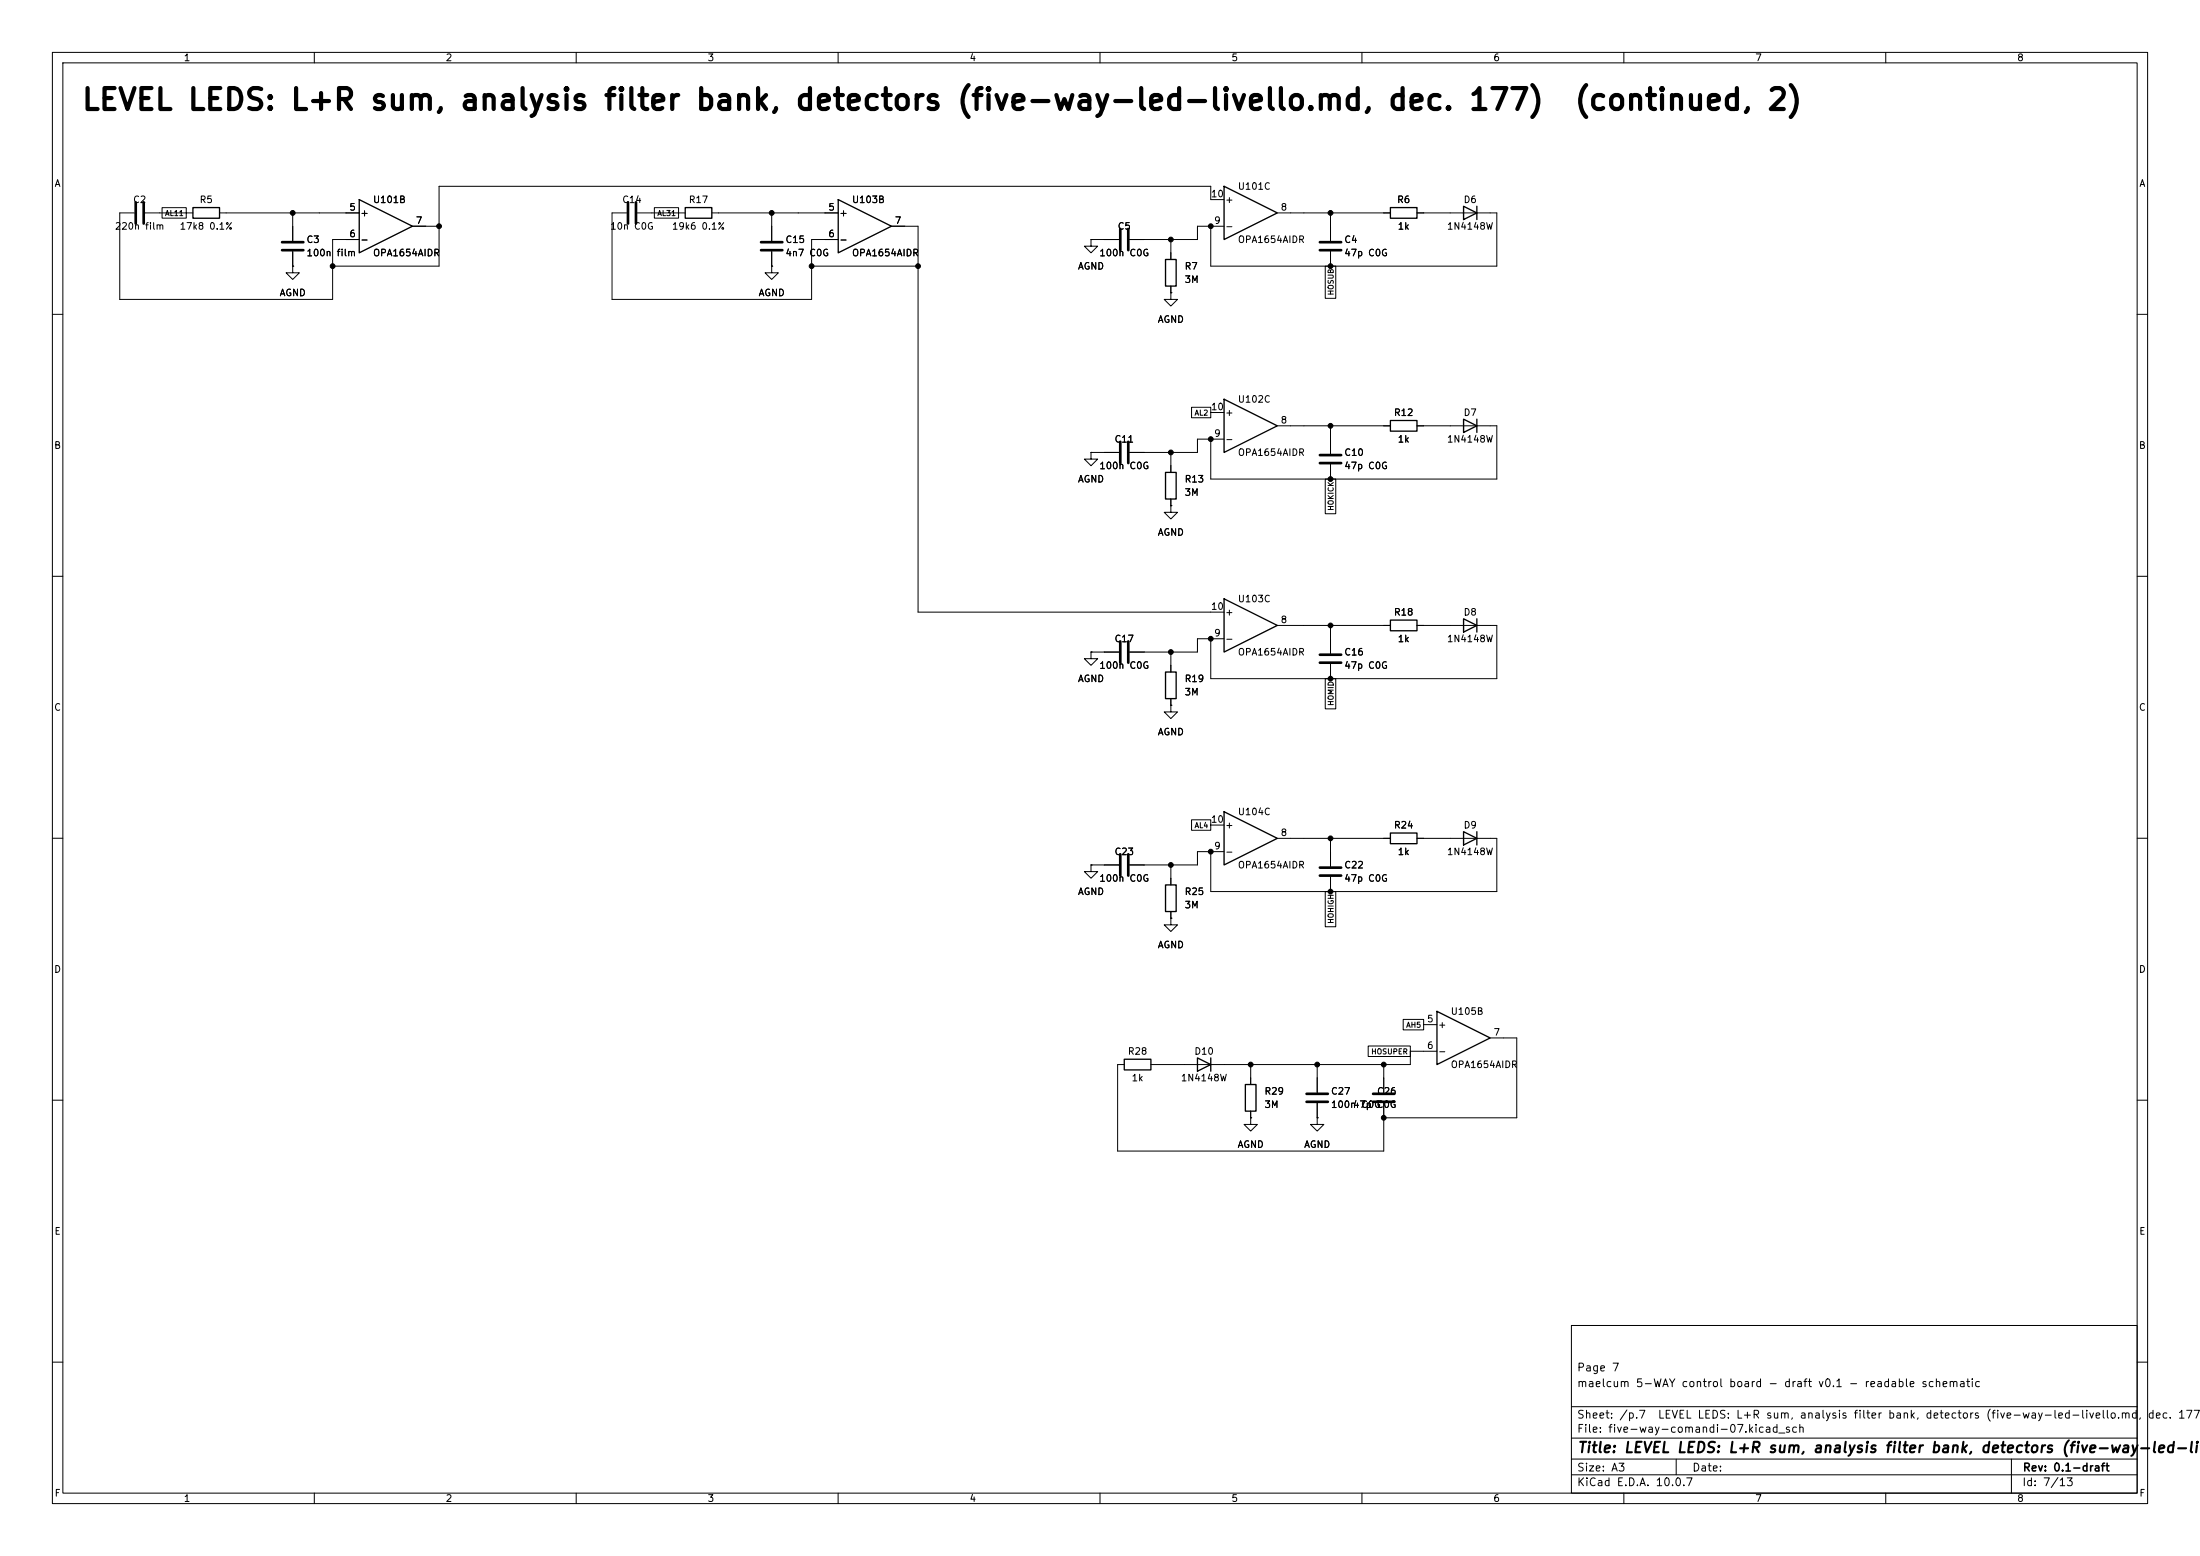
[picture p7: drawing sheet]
<svg xmlns="http://www.w3.org/2000/svg" width="420mm" height="297mm" viewBox="0 0 420 297" stroke-linecap="round" stroke-linejoin="round" font-family="sans-serif">
<g fill="none" stroke="#000" stroke-width=".19">
<path d="M10 10h400v277h-400zM12 12h396v273h-396zM60 10v2M110 10v2M160 10v2M210 10v2M260 10v2M310 10v2M360 10v2M30.9 39.6h4.7v2h-4.7zM124.9 39.6h4.6v2h-4.6zM233.7 38.1h-2.6v-2.5h-147.3v15.2h-20.3"/>
<path d="M25.7 40.6h-2.8v16.6h40.6v-11.5h5.1M27.7 40.6h9.1M41.9 40.6h26.7M55.9 50.8v1.3h1.2l-1.2 1.2-1.3-1.2h1.3M55.9 50.8h.1M55.9 40.6v5.4M55.9 48v2.8M78.7 43.2h5.1M119.6 40.6h-2.8v16.6h38.1v-11.5h5.1M121.7 40.6h9.1M135.9 40.6h24.1M147.3 50.8v1.3h1.3l-1.3 1.2-1.3-1.2h1.3"/>
<path d="M147.3 50.8h.1M147.3 40.6v5.4M147.3 48v2.8M154.9 50.8h20.4M170.2 43.2h5.1v73.6h58.4M208.3 45.7v1.3h1.2l-1.2 1.3-1.3-1.3h1.3M208.3 45.7h.1M208.3 45.7h5.3M223.5 55.9v1.3h1.3l-1.3 1.2-1.3-1.2h1.3M223.5 55.9h.1M223.5 45.7v3.8M223.5 54.6v1.3"/>
<path d="M233.7 43.2h-5.1v2.5h-13M243.8 40.6h21.6M253 50.8h2v6.1h-2zM254 40.6v5.4M254 48v2.8M270.5 40.6h15.2v10.2h-54.6v-7.6M10 60h2M227.5 77.7h3.6v2h-3.6zM231.1 78.7h2.6M408 60h2M208.3 86.4v1.2h1.2l-1.2 1.3-1.3-1.3h1.3M208.3 86.4h.1"/>
<path d="M208.3 86.4h5.3M223.5 96.5v1.3h1.3l-1.3 1.3-1.3-1.3h1.3M223.5 96.5h.1M223.5 86.4v3.8M223.5 95.3v1.2M233.7 83.8h-5.1v2.6h-13M243.8 81.3h21.6M253 91.4h2v6.7h-2zM254 81.3v5.3M254 88.6v2.8M270.5 81.3h15.2v10.1h-54.6v-7.6M10 110h2"/>
<path d="M243.8 119.4h21.6M254 119.4v5.3M270.5 119.4h15.2v10.1h-54.6v-7.6M408 110h2M208.3 124.5v1.2h1.2l-1.2 1.3-1.3-1.3h1.3M208.3 124.5h.1M208.3 124.5h5.3M223.5 134.6v1.3h1.3l-1.3 1.3-1.3-1.3h1.3M223.5 134.6h.1M223.5 124.5v3.8M223.5 133.4v1.2M233.7 121.9h-5.1v2.6h-13"/>
<path d="M253 129.5h2v5.8h-2zM254 126.7v2.8M10 160h2M227.5 156.5h3.6v2h-3.6zM231.1 157.5h2.6M408 160h2M208.3 165.1v1.3h1.2l-1.2 1.2-1.3-1.2h1.3M208.3 165.1h.1M208.3 165.1h5.3M223.5 175.3v1.2h1.3l-1.3 1.3-1.3-1.3h1.3M223.5 175.3h.1M223.5 165.1v3.8"/>
<path d="M223.5 174v1.3M233.7 162.6h-5.1v2.5h-13M243.8 160h21.6M253 170.2h2v6.7h-2zM254 160v5.4M254 167.4v2.8M270.5 160h15.2v10.2h-54.6v-7.6M261.2 199.7h8v2h-8zM267.9 194.6h3.9v2h-3.9zM271.8 195.6h2.5M284.5 198.1h5.1v15.3h-25.4M10 210h2"/>
<path d="M214.6 203.2h-1.2v16.5h50.8v-9.1M238.8 213.4v1.2h1.2l-1.2 1.3-1.3-1.3h1.3M238.8 213.4h.1M238.8 203.2v3.8M238.8 212.1v1.3M251.5 213.4v1.2h1.2l-1.2 1.3-1.3-1.3h1.3M251.5 213.4h.1M251.5 203.2v5.3M251.5 210.6v2.8M264.2 203.2v5.3M269.2 200.7v2.5h-49.5M269.2 200.7h5.1"/>
<path d="M408 210h2M300 253h108v32h-108zM10 260h2M300 278.5h108M300 274.5h108M300 268.5h108M320 278.5v3M384 278.5v6.5M408 260h2M60 285v2M110 285v2M160 285v2"/>
<path d="M210 285v2M260 285v2M300 281.5h108M310 285v2M360 285v2"/>
</g>
<g fill="none" stroke="#000" stroke-width=".25">
<path d="M36.8 39.6h5.1v2.1h-5.1zM68.6 38.1l10.1 5.1-10.1 5.1zM130.8 39.6h5.1v2.1h-5.1zM160 38.1l10.2 5.1-10.2 5.1zM233.7 35.6l10.1 5-10.1 5.1zM265.4 39.6h5.1v2.1h-5.1zM279.4 39.4l2.5 1.2-2.5 1.3zM281.9 39.4v2.5M222.5 49.5h2v5.1h-2zM233.7 76.2l10.1 5.1-10.1 5.1zM222.5 90.2h2v5.1h-2zM265.4 80.3h5.1v2h-5.1z"/>
<path d="M279.4 80l2.5 1.3-2.5 1.3zM281.9 80v2.6M233.7 114.3l10.1 5.1-10.1 5.1zM265.4 118.4h5.1v2h-5.1zM279.4 118.1l2.5 1.3-2.5 1.3zM281.9 118.1v2.6M222.5 128.3h2v5.1h-2zM233.7 154.9l10.1 5.1-10.1 5.1zM265.4 159h5.1v2h-5.1zM279.4 158.8l2.5 1.2-2.5 1.3zM281.9 158.8v2.5M222.5 168.9h2v5.1h-2z"/>
<path d="M274.3 193l10.2 5.1-10.2 5.1zM214.6 202.2h5.1v2h-5.1zM228.6 201.9l2.5 1.3-2.5 1.3zM231.1 201.9v2.6M237.7 207h2.1v5.1h-2.1z"/>
</g>
<g fill="none" stroke="#000" stroke-width=".51">
<path d="M25.9 38.6v4.1M27.4 38.6v4.1M119.9 38.6v4.1M121.4 38.6v4.1M53.8 46.2h4.1M53.8 47.8h4.1M145.3 46.2h4.1M145.3 47.8h4.1M213.9 43.7v4.1M215.4 43.7v4.1M252 46.2h4M252 47.8h4"/>
<path d="M213.9 84.3v4.1M215.4 84.3v4.1M252 86.9h4M252 88.4h4M213.9 122.4v4.1M215.4 122.4v4.1M252 125h4M252 126.5h4M213.9 163.1v4M215.4 163.1v4M252 165.6h4M252 167.1h4"/>
<path d="M249.4 208.8h4.1M249.4 210.3h4.1M262.1 208.8h4.1M262.1 210.3h4.1"/>
</g>
<g fill="#000" stroke="#000" stroke-width=".19">
<circle cx="55.9" cy="40.6" r=".46"/>
<circle cx="63.5" cy="50.8" r=".46"/>
<circle cx="83.8" cy="43.2" r=".46"/>
<circle cx="147.3" cy="40.6" r=".46"/>
<circle cx="154.9" cy="50.8" r=".46"/>
<circle cx="175.3" cy="50.8" r=".46"/>
<circle cx="223.5" cy="45.7" r=".46"/>
<circle cx="231.1" cy="43.2" r=".46"/>
<circle cx="254" cy="40.6" r=".46"/>
<circle cx="254" cy="50.8" r=".46"/>
<circle cx="223.5" cy="86.4" r=".46"/>
<circle cx="231.1" cy="83.8" r=".46"/>
<circle cx="254" cy="81.3" r=".46"/>
<circle cx="254" cy="91.4" r=".46"/>
<circle cx="254" cy="119.4" r=".46"/>
<circle cx="223.5" cy="124.5" r=".46"/>
<circle cx="231.1" cy="121.9" r=".46"/>
<circle cx="254" cy="129.5" r=".46"/>
<circle cx="223.5" cy="165.1" r=".46"/>
<circle cx="231.1" cy="162.6" r=".46"/>
<circle cx="254" cy="170.2" r=".46"/>
<circle cx="254" cy="160" r=".46"/>
<circle cx="238.8" cy="203.2" r=".46"/>
<circle cx="251.5" cy="203.2" r=".46"/>
<circle cx="264.2" cy="213.4" r=".46"/>
<circle cx="264.2" cy="203.2" r=".46"/>
</g>
<g font-size="4">
<text x="15.4" y="22">LEVEL LEDS: L+R sum, analysis filter bank, detectors (five-way-led-livello.md, dec. 177)</text>
<text x="300.3" y="22">(continued, 2)</text>
</g>
<text font-size="2" x="301" y="277.8">Title: LEVEL LEDS: L+R sum, analysis filter bank, detectors (five-way-led-live</text>
<g font-size="1.5">
<text x="300.9" y="262.1">Page 7</text>
<text x="300.9" y="265.1">maelcum 5-WAY control board - draft v0.1 - readable schematic</text>
<text x="300.9" y="273.8">File: five-way-comandi-07.kicad_sch</text>
<text x="300.9" y="271.1">Sheet: /p.7</text>
<text x="316.4" y="271.1">LEVEL LEDS: L+R sum, analysis filter bank, detectors (five-way-led-livello.md, dec. 177)/</text>
<text x="300.9" y="281.2">Size: A3</text>
<text x="322.9" y="281.2">Date:</text>
<text x="386" y="281.2">Rev: 0.1-draft</text>
<text x="300.9" y="284">KiCad E.D.A. 10.0.7</text>
<text x="385.9" y="284">Id: 7/13</text>
</g>
<g font-size="1.3">
<text x="35" y="12">1</text>
<text x="85" y="12">2</text>
<text x="135" y="12">3</text>
<text x="185" y="12">4</text>
<text x="235" y="12">5</text>
<text x="285" y="12">6</text>
<text x="335" y="12">7</text>
<text x="385" y="12">8</text>
<text x="10.3" y="36">A</text>
<text x="408.3" y="36">A</text>
<text x="25.3" y="39.1">C2</text>
<text x="38" y="39.1">R5</text>
<text x="66.6" y="40.5">5</text>
<text x="68.7" y="41.6">+</text>
<text x="71.1" y="39.1">U101B</text>
<text x="118.7" y="39.1">C14</text>
<text x="131.4" y="39.1">R17</text>
<text x="158" y="40.5">5</text>
<text x="160.1" y="41.6">+</text>
<text x="162.5" y="39.1">U103B</text>
<text x="231.1" y="38">10</text>
<text x="233.8" y="39.1">+</text>
<text x="236.2" y="36.5">U101C</text>
<text x="244.4" y="40.5">8</text>
<text x="266.6" y="39.1">R6</text>
<text x="279.3" y="39.1">D6</text>
<text x="21.8" y="44.1">220n film</text>
<text x="34.2" y="44.1">17k8 0.1%</text>
<text x="58.4" y="46.7">C3</text>
<text x="66.6" y="45.6">6</text>
<text x="68.7" y="46.7">-</text>
<text x="79.3" y="43">7</text>
<text x="116.4" y="44.1">10n C0G</text>
<text x="128.2" y="44.1">19k6 0.1%</text>
<text x="149.8" y="46.7">C15</text>
<text x="158" y="45.6">6</text>
<text x="160.1" y="46.7">-</text>
<text x="170.7" y="43">7</text>
<text x="213.3" y="44.1">C5</text>
<text x="231.7" y="43">9</text>
<text x="233.8" y="44.1">-</text>
<text x="236.2" y="46.7">OPA1654AIDR</text>
<text x="256.5" y="46.7">C4</text>
<text x="266.7" y="44.1">1k</text>
<text x="276.1" y="44.1">1N4148W</text>
<text x="58.4" y="49.2">100n</text>
<text x="64.1" y="49.2">film</text>
<text x="71.1" y="49.2">OPA1654AIDR</text>
<text x="149.8" y="49.2">4n7 C0G</text>
<text x="162.5" y="49.2">OPA1654AIDR</text>
<text x="205.7" y="51.8">AGND</text>
<text x="209.8" y="49.2">100n C0G</text>
<text x="226" y="51.8">R7</text>
<text x="256.5" y="49.2">47p C0G</text>
<text x="53.3" y="56.8">AGND</text>
<text x="144.7" y="56.8">AGND</text>
<text x="226" y="54.3">3M</text>
<text x="220.9" y="61.9">AGND</text>
<text x="236.2" y="77.2">U102C</text>
<text x="231.1" y="78.6">10</text>
<text x="231.7" y="83.7">9</text>
<text x="233.8" y="79.7">+</text>
<text x="244.4" y="81.1">8</text>
<text x="266" y="79.7">R12</text>
<text x="279.3" y="79.7">D7</text>
<text x="10.2" y="86">B</text>
<text x="209.8" y="89.9">100n C0G</text>
<text x="212.7" y="84.8">C11</text>
<text x="233.8" y="84.8">-</text>
<text x="236.2" y="87.3">OPA1654AIDR</text>
<text x="256.5" y="87.3">C10</text>
<text x="256.5" y="89.9">47p C0G</text>
<text x="266.7" y="84.8">1k</text>
<text x="276.1" y="84.8">1N4148W</text>
<text x="408.2" y="86">B</text>
<text x="205.7" y="92.4">AGND</text>
<text x="226" y="92.4">R13</text>
<text x="226" y="94.9">3M</text>
<text x="220.9" y="102.6">AGND</text>
<text x="231.1" y="116.7">10</text>
<text x="233.8" y="117.8">+</text>
<text x="236.2" y="115.3">U103C</text>
<text x="244.4" y="119.2">8</text>
<text x="266" y="117.8">R18</text>
<text x="279.3" y="117.8">D8</text>
<text x="212.7" y="122.9">C17</text>
<text x="231.7" y="121.8">9</text>
<text x="233.8" y="122.9">-</text>
<text x="236.2" y="125.4">OPA1654AIDR</text>
<text x="256.5" y="125.4">C16</text>
<text x="266.7" y="122.9">1k</text>
<text x="276.1" y="122.9">1N4148W</text>
<text x="205.7" y="130.5">AGND</text>
<text x="209.8" y="128">100n C0G</text>
<text x="226" y="130.5">R19</text>
<text x="256.5" y="128">47p C0G</text>
<text x="10.2" y="136">C</text>
<text x="226" y="133">3M</text>
<text x="408.2" y="136">C</text>
<text x="220.9" y="140.7">AGND</text>
<text x="236.2" y="155.9">U104C</text>
<text x="231.1" y="157.3">10</text>
<text x="233.8" y="158.4">+</text>
<text x="244.4" y="159.9">8</text>
<text x="266" y="158.4">R24</text>
<text x="279.3" y="158.4">D9</text>
<text x="212.7" y="163.5">C23</text>
<text x="231.7" y="162.4">9</text>
<text x="233.8" y="163.5">-</text>
<text x="236.2" y="166.1">OPA1654AIDR</text>
<text x="256.5" y="166.1">C22</text>
<text x="266.7" y="163.5">1k</text>
<text x="276.1" y="163.5">1N4148W</text>
<text x="205.7" y="171.1">AGND</text>
<text x="209.8" y="168.6">100n C0G</text>
<text x="226" y="171.1">R25</text>
<text x="226" y="173.7">3M</text>
<text x="256.5" y="168.6">47p C0G</text>
<text x="10.2" y="186">D</text>
<text x="220.9" y="181.3">AGND</text>
<text x="408.2" y="186">D</text>
<text x="272.3" y="195.4">5</text>
<text x="274.4" y="196.5">+</text>
<text x="276.8" y="194">U105B</text>
<text x="285" y="198">7</text>
<text x="215.2" y="201.6">R28</text>
<text x="227.9" y="201.6">D10</text>
<text x="272.3" y="200.5">6</text>
<text x="274.4" y="201.6">-</text>
<text x="215.9" y="206.7">1k</text>
<text x="225.3" y="206.7">1N4148W</text>
<text x="241.3" y="209.2">R29</text>
<text x="254" y="209.2">C27</text>
<text x="262.8" y="209.2">C26</text>
<text x="276.8" y="204.2">OPA1654AIDR</text>
<text x="241.3" y="211.8">3M</text>
<text x="254" y="211.8">100n C0G</text>
<text x="258.2" y="211.8">47p C0G</text>
<text x="236.2" y="219.4">AGND</text>
<text x="248.9" y="219.4">AGND</text>
<text x="10.3" y="236">E</text>
<text x="408.3" y="236">E</text>
<text x="10.3" y="286">F</text>
<text x="35" y="287">1</text>
<text x="85" y="287">2</text>
<text x="135" y="287">3</text>
<text x="185" y="287">4</text>
<text x="235" y="287">5</text>
<text x="285" y="287">6</text>
<text x="335" y="287">7</text>
<text x="385" y="287">8</text>
<text x="408.3" y="286">F</text>
</g>
<g font-size="1">
<text x="31.4" y="41.5">AL11</text>
<text x="125.4" y="41.5">AL31</text>
<text x="254.8" y="56.5" transform="rotate(-90 254.8 56.5)">HOSUB</text>
<text x="227.9" y="79.6">AL2</text>
<text x="254.8" y="97.6" transform="rotate(-90 254.8 97.6)">HOKICK</text>
<text x="254.8" y="134.8" transform="rotate(-90 254.8 134.8)">HOMID</text>
<text x="227.9" y="158.3">AL4</text>
<text x="254.8" y="176.4" transform="rotate(-90 254.8 176.4)">HOHIGH</text>
<text x="268.3" y="196.4">AH5</text>
<text x="261.7" y="201.5">HOSUPER</text>
</g>
</svg>
